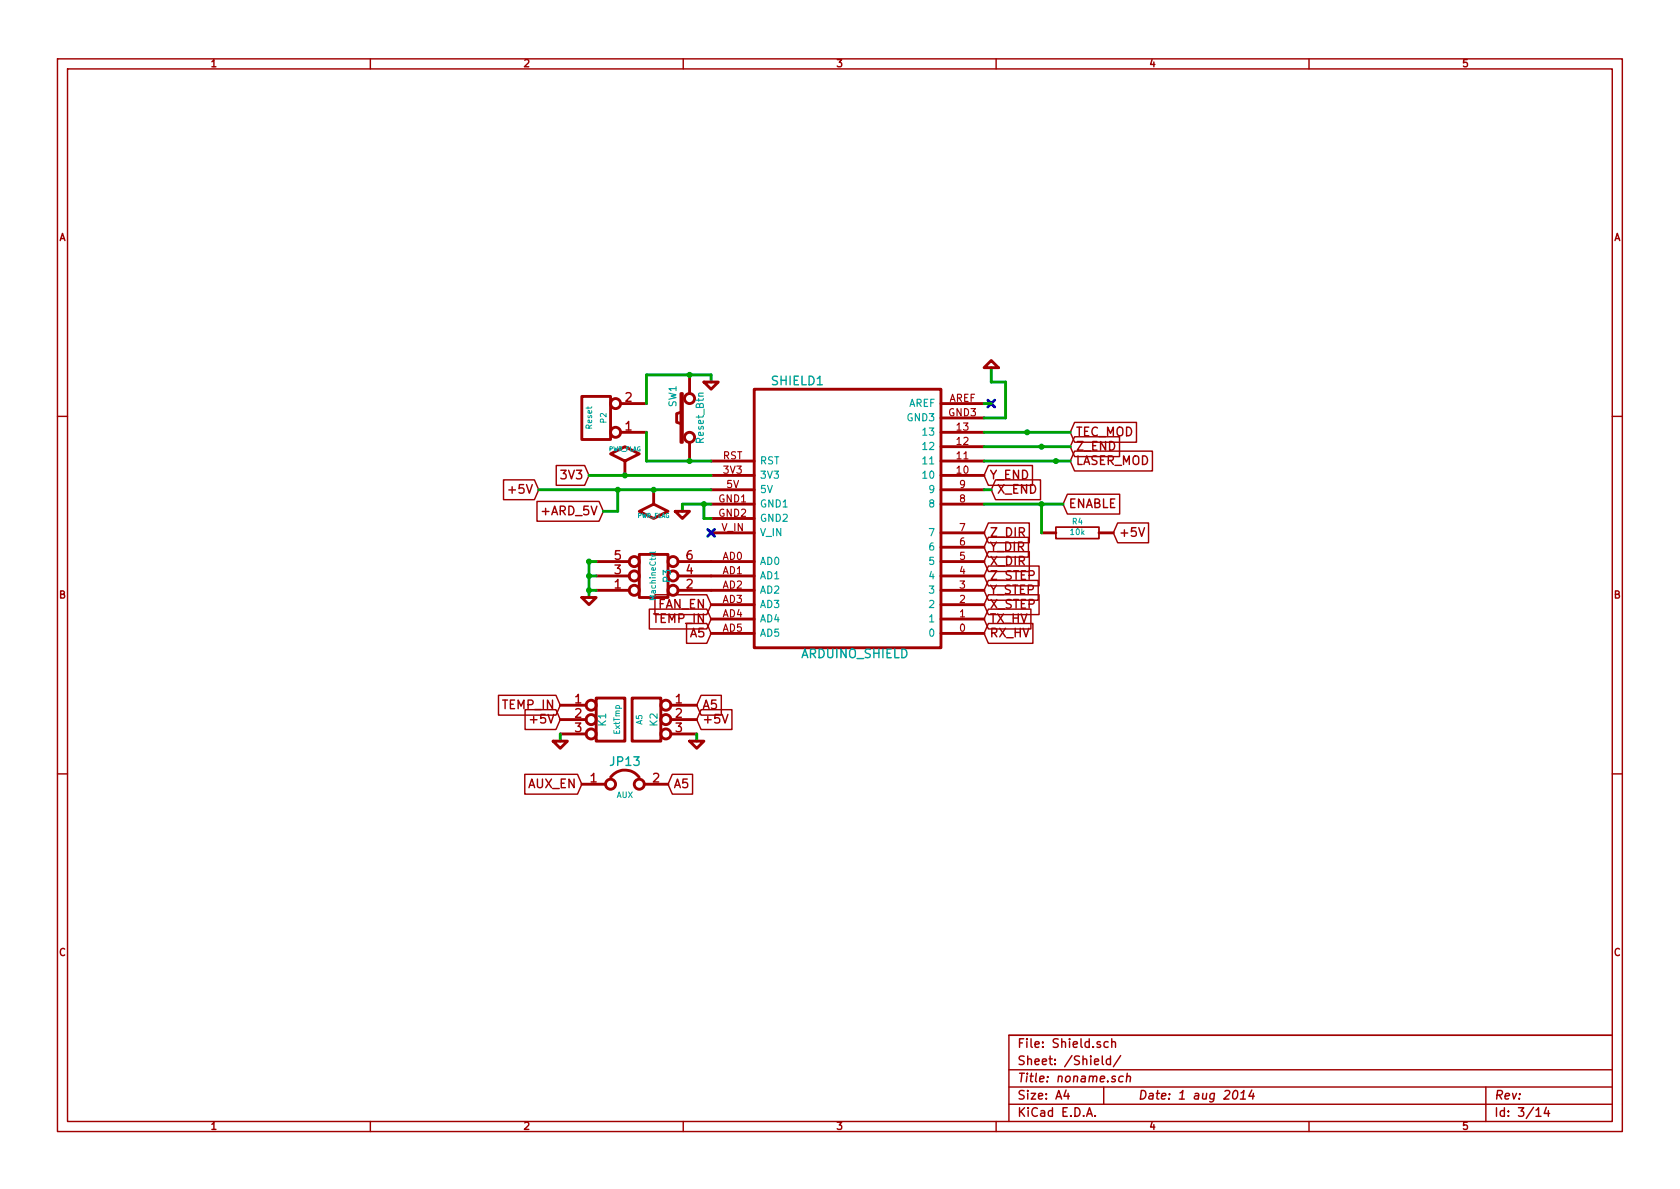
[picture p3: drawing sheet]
EESchema Schematic File Version 2
LIBS:power
LIBS:device
LIBS:transistors
LIBS:conn
LIBS:analog_switches
LIBS:contrib
LIBS:pololu_a4988
LIBS:r-785-1.0
LIBS:arduino_shieldsNCL
LIBS:pololu_socket
LIBS:allegro_6210
LIBS:fds8949
LIBS:zero_ohm
LIBS:pavilion
LIBS:op-amp
LIBS:lm3406
LIBS:MrBeamShield-cache
EELAYER 27 0
EELAYER END
$Descr A4 11693 8268
encoding utf-8
Sheet 3 14
Title "noname.sch"
Date "1 aug 2014"
Rev ""
Comp ""
Comment1 ""
Comment2 ""
Comment3 ""
Comment4 ""
$EndDescr
$Comp
L ARDUINO_SHIELD SHIELD1
U 1 1
P 5900 3600
F 0 "SHIELD1" H 5550 4550 60  0000 C CNN
F 1 "ARDUINO_SHIELD" H 5950 2650 60  0000 C CNN
F 2 "" H 5900 3600 60  0000 C CNN
F 3 "" H 5900 3600 60  0000 C CNN
	1    5900 3600
	1    0    0    -1  
$EndComp
Text GLabel 4950 4400 0    60   Input ~ 0
A5
Text GLabel 4950 4300 0    60   Input ~ 0
TEMP_IN
Text GLabel 4950 4200 0    60   Input ~ 0
FAN_EN
Text GLabel 3750 3400 0    60   Input ~ 0
+5V
Text GLabel 7450 3000 2    60   Input ~ 0
TEC_MOD
Text GLabel 7450 3100 2    60   Input ~ 0
Z_END
Text GLabel 7450 3200 2    60   Input ~ 0
LASER_MOD
Text GLabel 6850 3300 2    60   Input ~ 0
Y_END
Text GLabel 6900 3400 2    60   Input ~ 0
X_END
Text GLabel 7400 3500 2    60   Input ~ 0
ENABLE
Text GLabel 6850 3700 2    60   Input ~ 0
Z_DIR
Text GLabel 6850 3800 2    60   Input ~ 0
Y_DIR
Text GLabel 6850 3900 2    60   Input ~ 0
X_DIR
Text GLabel 6850 4000 2    60   Input ~ 0
Z_STEP
Text GLabel 6850 4100 2    60   Input ~ 0
Y_STEP
Text GLabel 6850 4200 2    60   Input ~ 0
X_STEP
Text GLabel 7750 3700 2    60   Input ~ 0
+5V
$Comp
L R R4
U 1 1
P 7500 3700
F 0 "R4" V 7580 3700 40  0000 C CNN
F 1 "10k" V 7507 3701 40  0000 C CNN
F 2 "~" V 7430 3700 30  0000 C CNN
F 3 "~" H 7500 3700 30  0000 C CNN
	1    7500 3700
	0    -1   -1   0   
$EndComp
$Comp
L CONN_3X2 P3
U 1 1
P 4550 3950
F 0 "P3" V 4650 4000 50  0000 C CNN
F 1 "MachineCtrl" V 4550 4000 40  0000 C CNN
F 2 "~" H 4550 3950 60  0000 C CNN
F 3 "~" H 4550 3950 60  0000 C CNN
	1    4550 3950
	1    0    0    1   
$EndComp
$Comp
L SW_PUSH SW1
U 1 1
P 4800 2900
F 0 "SW1" H 4950 3010 50  0000 C CNN
F 1 "Reset_Btn" H 4800 2820 50  0000 C CNN
F 2 "~" H 4800 2900 60  0000 C CNN
F 3 "~" H 4800 2900 60  0000 C CNN
	1    4800 2900
	0    -1   -1   0   
$EndComp
Text GLabel 4200 3550 0    60   Input ~ 0
+ARD_5V
$Comp
L CONN_3 K1
U 1 1
P 4250 5000
F 0 "K1" V 4200 5000 50  0000 C CNN
F 1 "ExtTmp" V 4300 5000 40  0000 C CNN
F 2 "~" H 4250 5000 60  0000 C CNN
F 3 "~" H 4250 5000 60  0000 C CNN
	1    4250 5000
	1    0    0    -1  
$EndComp
Text GLabel 3900 4900 0    60   Input ~ 0
TEMP_IN
Text GLabel 3900 5000 0    60   Input ~ 0
+5V
$Comp
L CONN_3 K2
U 1 1
P 4500 5000
F 0 "K2" V 4450 5000 50  0000 C CNN
F 1 "A5" V 4550 5000 40  0000 C CNN
F 2 "~" H 4500 5000 60  0000 C CNN
F 3 "~" H 4500 5000 60  0000 C CNN
	1    4500 5000
	-1   0    0    -1  
$EndComp
Text GLabel 4850 4900 2    60   Input ~ 0
A5
Text GLabel 4850 5000 2    60   Input ~ 0
+5V
$Comp
L CONN_2 P2
U 1 1
P 4150 2900
F 0 "P2" V 4100 2900 40  0000 C CNN
F 1 "Reset" V 4200 2900 40  0000 C CNN
F 2 "~" H 4150 2900 60  0000 C CNN
F 3 "~" H 4150 2900 60  0000 C CNN
	1    4150 2900
	-1   0    0    1   
$EndComp
NoConn ~ 6900 2800
$Comp
L JUMPER JP13
U 1 1
P 4350 5450
F 0 "JP13" H 4350 5600 60  0000 C CNN
F 1 "AUX" H 4350 5370 40  0000 C CNN
F 2 "~" H 4350 5450 60  0000 C CNN
F 3 "~" H 4350 5450 60  0000 C CNN
	1    4350 5450
	1    0    0    -1  
$EndComp
Wire Wire Line
	6850 3000 7450 3000
Wire Wire Line
	6850 3100 7450 3100
Wire Wire Line
	6850 3200 7450 3200
Connection ~ 7350 3200
Connection ~ 7250 3100
Connection ~ 7150 3000
Wire Wire Line
	6850 3500 7400 3500
Wire Wire Line
	7250 3700 7250 3500
Connection ~ 7250 3500
Wire Wire Line
	4150 3900 4100 3900
Wire Wire Line
	4100 4000 4150 4000
Connection ~ 4100 3900
Wire Wire Line
	4100 4100 4150 4100
Connection ~ 4100 4000
Wire Wire Line
	4500 3200 4950 3200
Connection ~ 4800 3200
Wire Wire Line
	4500 2600 4950 2600
Wire Wire Line
	4950 2600 4950 2650
Wire Wire Line
	4750 3550 4750 3500
Wire Wire Line
	4750 3500 4950 3500
Wire Wire Line
	4950 3600 4900 3600
Wire Wire Line
	4900 3600 4900 3500
Connection ~ 4900 3500
Connection ~ 4100 4100
Wire Wire Line
	4100 3900 4100 4150
Wire Wire Line
	3900 5100 3900 5150
Wire Wire Line
	4850 5100 4850 5150
Wire Wire Line
	4500 2800 4500 2600
Connection ~ 4800 2600
Wire Wire Line
	4500 3000 4500 3200
Wire Wire Line
	6850 2800 6900 2800
Wire Wire Line
	6900 3400 6850 3400
Text GLabel 4650 5450 2    60   Input ~ 0
A5
Text GLabel 4050 5450 0    60   Input ~ 0
AUX_EN
Text GLabel 6850 4300 2    60   Input ~ 0
TX_HV
Text GLabel 6850 4400 2    60   Input ~ 0
RX_HV
Text GLabel 4100 3300 0    60   Input ~ 0
3V3
Wire Wire Line
	4100 3300 4950 3300
$Comp
L PWR_FLAG #FLG1
U 1 1
P 4350 3300
F 0 "#FLG1" H 4350 3395 30  0001 C CNN
F 1 "PWR_FLAG" H 4350 3480 30  0000 C CNN
F 2 "" H 4350 3300 60  0000 C CNN
F 3 "" H 4350 3300 60  0000 C CNN
	1    4350 3300
	1    0    0    -1  
$EndComp
Connection ~ 4350 3300
$Comp
L PWR_FLAG #FLG2
U 1 1
P 4550 3400
F 0 "#FLG2" H 4550 3495 30  0001 C CNN
F 1 "PWR_FLAG" H 4550 3580 30  0000 C CNN
F 2 "" H 4550 3400 60  0000 C CNN
F 3 "" H 4550 3400 60  0000 C CNN
	1    4550 3400
	-1   0    0    1   
$EndComp
Wire Wire Line
	3750 3400 4950 3400
Connection ~ 4550 3400
Wire Wire Line
	7000 2900 7000 2650
Wire Wire Line
	7000 2650 6900 2650
Wire Wire Line
	6900 2650 6900 2550
Wire Wire Line
	4200 3550 4300 3550
Wire Wire Line
	4300 3550 4300 3400
Connection ~ 4300 3400
NoConn ~ 4950 3700
Wire Wire Line
	6850 2900 7000 2900
$Comp
L GND #PWR3
U 1 1
P 4100 4150
F 0 "#PWR3" H 4100 4150 30  0001 C CNN
F 1 "GND" H 4100 4080 30  0001 C CNN
F 2 "" H 4100 4150 60  0000 C CNN
F 3 "" H 4100 4150 60  0000 C CNN
	1    4100 4150
	1    0    0    -1  
$EndComp
$Comp
L GND #PWR4
U 1 1
P 4750 3550
F 0 "#PWR4" H 4750 3550 30  0001 C CNN
F 1 "GND" H 4750 3480 30  0001 C CNN
F 2 "" H 4750 3550 60  0000 C CNN
F 3 "" H 4750 3550 60  0000 C CNN
	1    4750 3550
	1    0    0    -1  
$EndComp
$Comp
L GND #PWR6
U 1 1
P 4950 2650
F 0 "#PWR6" H 4950 2650 30  0001 C CNN
F 1 "GND" H 4950 2580 30  0001 C CNN
F 2 "" H 4950 2650 60  0000 C CNN
F 3 "" H 4950 2650 60  0000 C CNN
	1    4950 2650
	1    0    0    -1  
$EndComp
$Comp
L GND #PWR7
U 1 1
P 6900 2550
F 0 "#PWR7" H 6900 2550 30  0001 C CNN
F 1 "GND" H 6900 2480 30  0001 C CNN
F 2 "" H 6900 2550 60  0000 C CNN
F 3 "" H 6900 2550 60  0000 C CNN
	1    6900 2550
	-1   0    0    1   
$EndComp
$Comp
L GND #PWR2
U 1 1
P 3900 5150
F 0 "#PWR2" H 3900 5150 30  0001 C CNN
F 1 "GND" H 3900 5080 30  0001 C CNN
F 2 "" H 3900 5150 60  0000 C CNN
F 3 "" H 3900 5150 60  0000 C CNN
	1    3900 5150
	1    0    0    -1  
$EndComp
$Comp
L GND #PWR5
U 1 1
P 4850 5150
F 0 "#PWR5" H 4850 5150 30  0001 C CNN
F 1 "GND" H 4850 5080 30  0001 C CNN
F 2 "" H 4850 5150 60  0000 C CNN
F 3 "" H 4850 5150 60  0000 C CNN
	1    4850 5150
	1    0    0    -1  
$EndComp
$EndSCHEMATC
